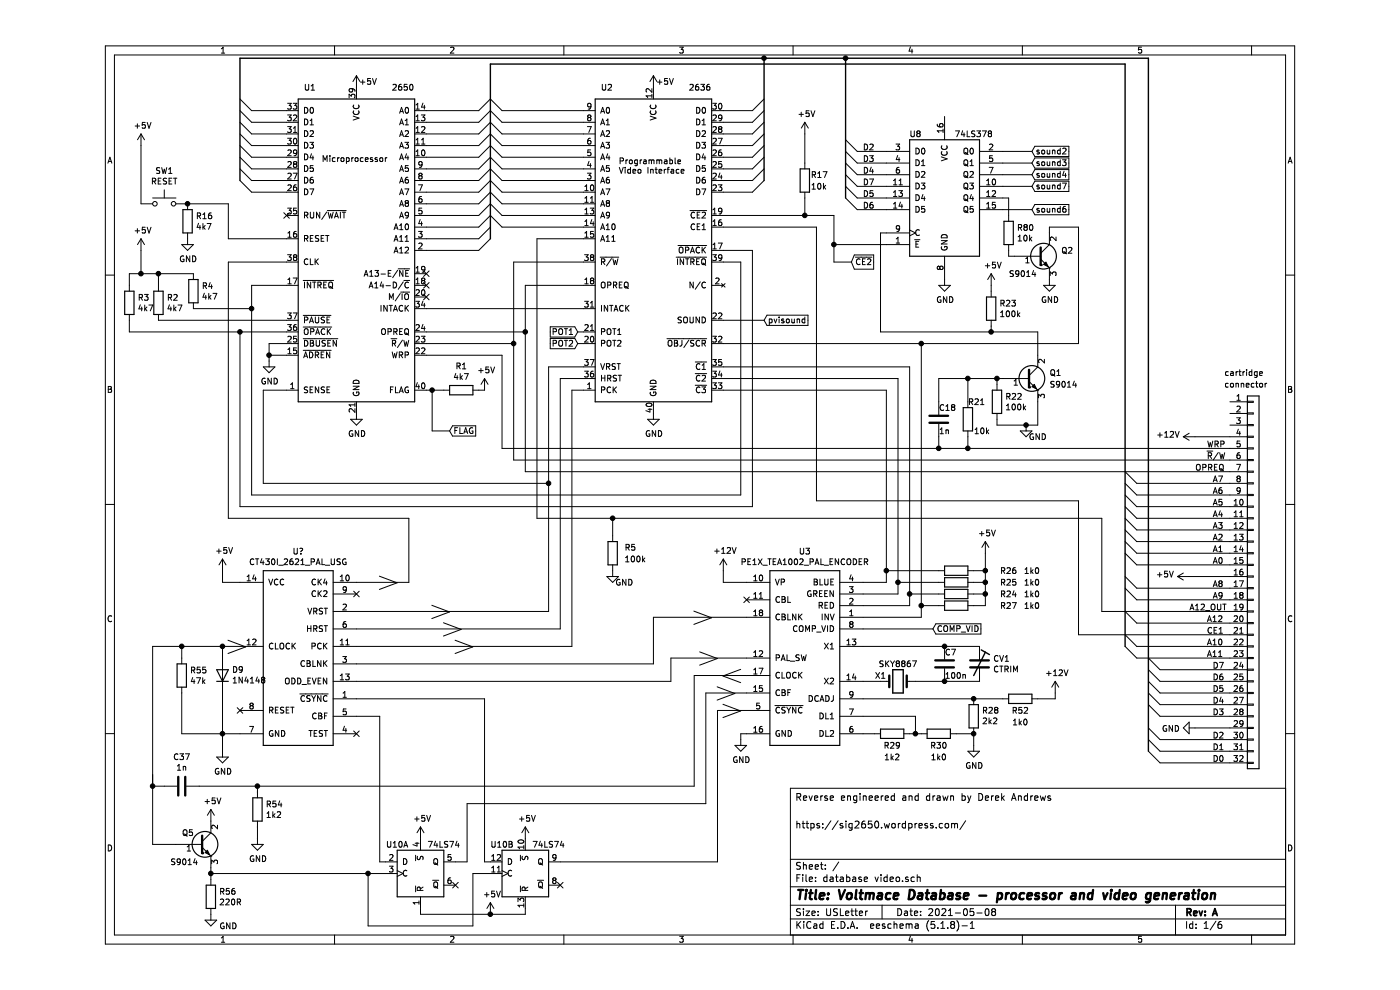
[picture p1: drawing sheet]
EESchema Schematic File Version 4
EELAYER 30 0
EELAYER END
$Descr USLetter 11000 8500
encoding utf-8
Sheet 1 6
Title "Voltmace Database - processor and video generation"
Date "2021-05-08"
Rev "A"
Comp ""
Comment1 ""
Comment2 "https://sig2650.wordpress.com/"
Comment3 ""
Comment4 "Reverse engineered and drawn by Derek Andrews"
$EndDescr
$Comp
L VoltmaceDatabase:2650 U1
U 1 1
P 2550 2150
F 0 "U1" H 2150 3550 50  0000 C CNN
F 1 "2650" H 2950 3550 50  0000 C CNN
F 2 "Package_DIP:DIP-40_W15.24mm" H 2600 800 50  0001 L CNN
F 3 "http://pdf.datasheetcatalog.com/datasheet_pdf/motorola/MC6845L_and_MC6845P.pdf" H 2550 2150 50  0001 C CNN
	1    2550 2150
	1    0    0    -1  
$EndComp
Entry Wire Line
	3600 2150 3700 2050
Entry Wire Line
	3600 2050 3700 1950
Entry Wire Line
	3600 1950 3700 1850
Entry Wire Line
	3600 1850 3700 1750
Entry Wire Line
	3600 1750 3700 1650
Entry Wire Line
	3600 1650 3700 1550
Entry Wire Line
	3600 1550 3700 1450
Entry Wire Line
	3600 1450 3700 1350
Entry Wire Line
	3600 1350 3700 1250
Entry Wire Line
	3600 1250 3700 1150
Entry Wire Line
	3600 1150 3700 1050
Entry Wire Line
	3600 1050 3700 950 
Entry Wire Line
	3600 950  3700 850 
Entry Wire Line
	5950 1650 6050 1550
Entry Wire Line
	5950 1550 6050 1450
Entry Wire Line
	5950 1450 6050 1350
Entry Wire Line
	5950 1350 6050 1250
Entry Wire Line
	5950 1250 6050 1150
Entry Wire Line
	5950 1150 6050 1050
Entry Wire Line
	5950 1050 6050 950 
Entry Wire Line
	5950 950  6050 850 
Entry Wire Line
	3700 850  3800 950 
Entry Wire Line
	3700 950  3800 1050
Entry Wire Line
	3700 1050 3800 1150
Entry Wire Line
	3700 1150 3800 1250
Entry Wire Line
	3700 1250 3800 1350
Entry Wire Line
	3700 1350 3800 1450
Entry Wire Line
	3700 1450 3800 1550
Entry Wire Line
	3700 1550 3800 1650
Entry Wire Line
	3700 1650 3800 1750
Entry Wire Line
	3700 1750 3800 1850
Entry Wire Line
	3700 1850 3800 1950
Entry Wire Line
	1550 1550 1650 1650
Entry Wire Line
	1550 1450 1650 1550
Entry Wire Line
	1550 1350 1650 1450
Entry Wire Line
	1550 1250 1650 1350
Entry Wire Line
	1550 1150 1650 1250
Entry Wire Line
	1550 1050 1650 1150
Entry Wire Line
	1550 950  1650 1050
Entry Wire Line
	1550 850  1650 950 
$Comp
L power:GND #PWR?
U 1 1
P 1800 3100
F 0 "#PWR?" H 1800 2850 50  0001 C CNN
F 1 "GND" H 1805 2927 50  0000 C CNN
F 2 "" H 1800 3100 50  0001 C CNN
F 3 "" H 1800 3100 50  0001 C CNN
	1    1800 3100
	1    0    0    -1  
$EndComp
$Comp
L power:GND #PWR?
U 1 1
P 2550 3550
F 0 "#PWR?" H 2550 3300 50  0001 C CNN
F 1 "GND" H 2555 3377 50  0000 C CNN
F 2 "" H 2550 3550 50  0001 C CNN
F 3 "" H 2550 3550 50  0001 C CNN
	1    2550 3550
	1    0    0    -1  
$EndComp
$Comp
L power:GND #PWR?
U 1 1
P 5100 3550
F 0 "#PWR?" H 5100 3300 50  0001 C CNN
F 1 "GND" H 5105 3377 50  0000 C CNN
F 2 "" H 5100 3550 50  0001 C CNN
F 3 "" H 5100 3550 50  0001 C CNN
	1    5100 3550
	1    0    0    -1  
$EndComp
$Comp
L Device:R R1
U 1 1
P 3450 3350
F 0 "R1" V 3243 3350 50  0000 C CNN
F 1 "4k7" V 3334 3350 50  0000 C CNN
F 2 "" V 3380 3350 50  0001 C CNN
F 3 "~" H 3450 3350 50  0001 C CNN
	1    3450 3350
	0    1    1    0   
$EndComp
$Comp
L Device:R R3
U 1 1
P 600 2600
F 0 "R3" H 670 2646 50  0000 L CNN
F 1 "4k7" H 670 2555 50  0000 L CNN
F 2 "" V 530 2600 50  0001 C CNN
F 3 "~" H 600 2600 50  0001 C CNN
	1    600  2600
	1    0    0    -1  
$EndComp
$Comp
L Device:R R2
U 1 1
P 850 2600
F 0 "R2" H 920 2646 50  0000 L CNN
F 1 "4k7" H 920 2555 50  0000 L CNN
F 2 "" V 780 2600 50  0001 C CNN
F 3 "~" H 850 2600 50  0001 C CNN
	1    850  2600
	1    0    0    -1  
$EndComp
$Comp
L power:+5V #PWR?
U 1 1
P 700 2150
F 0 "#PWR?" H 700 2000 50  0001 C CNN
F 1 "+5V" H 715 2323 50  0000 C CNN
F 2 "" H 700 2150 50  0001 C CNN
F 3 "" H 700 2150 50  0001 C CNN
	1    700  2150
	1    0    0    -1  
$EndComp
$Comp
L power:+5V #PWR?
U 1 1
P 3650 3350
F 0 "#PWR?" H 3650 3200 50  0001 C CNN
F 1 "+5V" H 3665 3523 50  0000 C CNN
F 2 "" H 3650 3350 50  0001 C CNN
F 3 "" H 3650 3350 50  0001 C CNN
	1    3650 3350
	1    0    0    -1  
$EndComp
NoConn ~ 1950 1850
NoConn ~ 3150 2350
NoConn ~ 3150 2450
NoConn ~ 3150 2550
Entry Wire Line
	9350 6450 9450 6550
Entry Wire Line
	9350 6350 9450 6450
Entry Wire Line
	9350 6250 9450 6350
Entry Wire Line
	9350 6050 9450 6150
Entry Wire Line
	9350 5950 9450 6050
Entry Wire Line
	9350 5850 9450 5950
Entry Wire Line
	9350 5750 9450 5850
Entry Wire Line
	9350 5650 9450 5750
Entry Wire Line
	9150 5550 9250 5650
Entry Wire Line
	9150 5450 9250 5550
Entry Wire Line
	9150 5050 9250 5150
Entry Wire Line
	9150 4950 9250 5050
Entry Wire Line
	9150 4750 9250 4850
Entry Wire Line
	9150 4650 9250 4750
Entry Wire Line
	9150 4550 9250 4650
Entry Wire Line
	9150 4450 9250 4550
Entry Wire Line
	9150 4350 9250 4450
Entry Wire Line
	9150 4250 9250 4350
Entry Wire Line
	9150 4150 9250 4250
Entry Wire Line
	9150 4050 9250 4150
Entry Wire Line
	9150 5250 9250 5350
$Comp
L power:+5V #PWR?
U 1 1
P 9700 4950
F 0 "#PWR?" H 9700 4800 50  0001 C CNN
F 1 "+5V" V 9715 5078 50  0000 L CNN
F 2 "" H 9700 4950 50  0001 C CNN
F 3 "" H 9700 4950 50  0001 C CNN
	1    9700 4950
	0    -1   -1   0   
$EndComp
Wire Wire Line
	4000 2850 4000 2450
Wire Wire Line
	3900 2950 3900 2250
Wire Wire Line
	3150 2850 4000 2850
Wire Wire Line
	3150 1550 3600 1550
Wire Wire Line
	3150 1450 3600 1450
Wire Wire Line
	3150 1350 3600 1350
Wire Wire Line
	3150 1250 3600 1250
Wire Wire Line
	3150 1150 3600 1150
Wire Wire Line
	3150 1050 3600 1050
Wire Wire Line
	3150 950  3600 950 
Wire Wire Line
	3150 1650 3600 1650
Wire Wire Line
	3150 1750 3600 1750
Wire Wire Line
	3150 1850 3600 1850
Wire Wire Line
	3150 1950 3600 1950
Wire Wire Line
	3150 2050 3600 2050
Wire Wire Line
	3150 2150 3600 2150
Wire Wire Line
	1650 950  1950 950 
Wire Wire Line
	1950 1050 1650 1050
Wire Wire Line
	1650 1150 1950 1150
Wire Wire Line
	1950 1250 1650 1250
Wire Wire Line
	1650 1350 1950 1350
Wire Wire Line
	1650 1450 1950 1450
Wire Wire Line
	1650 1550 1950 1550
Wire Wire Line
	1650 1650 1950 1650
Wire Wire Line
	5700 950  5950 950 
Wire Wire Line
	5700 1050 5950 1050
Wire Wire Line
	5700 1150 5950 1150
Wire Wire Line
	5700 1250 5950 1250
Wire Wire Line
	5700 1350 5950 1350
Wire Wire Line
	5700 1450 5950 1450
Wire Wire Line
	5700 1550 5950 1550
Wire Wire Line
	5700 1650 5950 1650
Wire Wire Line
	1750 3350 1950 3350
Wire Wire Line
	1800 3100 1800 3050
Wire Wire Line
	1800 2950 1950 2950
Wire Wire Line
	1950 3050 1800 3050
Connection ~ 1800 3050
Wire Wire Line
	1800 3050 1800 2950
Wire Wire Line
	600  2850 600  2750
Wire Wire Line
	3600 3350 3650 3350
Wire Wire Line
	850  2750 1950 2750
Wire Wire Line
	600  2850 1550 2850
Wire Wire Line
	1950 2450 1650 2450
Connection ~ 1550 2850
Wire Wire Line
	1550 2850 1950 2850
Wire Wire Line
	9450 5750 10050 5750
Wire Wire Line
	9450 5850 10050 5850
Wire Wire Line
	9450 5950 10050 5950
Wire Wire Line
	9450 6050 10050 6050
Wire Wire Line
	9450 6150 10050 6150
Wire Wire Line
	9450 6350 10050 6350
Wire Wire Line
	9450 6450 10050 6450
Wire Wire Line
	9450 6550 10050 6550
Wire Wire Line
	9250 4150 10050 4150
Wire Wire Line
	9250 4250 10050 4250
Wire Wire Line
	10050 4350 9250 4350
Wire Wire Line
	9250 4450 10050 4450
Wire Wire Line
	9250 4550 10050 4550
Wire Wire Line
	9250 4650 10050 4650
Wire Wire Line
	9250 4750 10050 4750
Wire Wire Line
	9250 4850 10050 4850
Wire Wire Line
	9250 5050 10050 5050
Wire Wire Line
	9250 5150 10050 5150
Wire Wire Line
	9250 5350 10050 5350
Wire Wire Line
	9250 5550 10050 5550
$Comp
L power:GND #PWR?
U 1 1
P 9750 6250
F 0 "#PWR?" H 9750 6000 50  0001 C CNN
F 1 "GND" V 9755 6122 50  0000 R CNN
F 2 "" H 9750 6250 50  0001 C CNN
F 3 "" H 9750 6250 50  0001 C CNN
	1    9750 6250
	0    1    1    0   
$EndComp
Wire Wire Line
	9700 4950 10050 4950
Wire Wire Line
	9750 6250 10050 6250
$Comp
L power:+12V #PWR?
U 1 1
P 9750 3750
F 0 "#PWR?" H 9750 3600 50  0001 C CNN
F 1 "+12V" V 9765 3878 50  0000 L CNN
F 2 "" H 9750 3750 50  0001 C CNN
F 3 "" H 9750 3750 50  0001 C CNN
	1    9750 3750
	0    -1   -1   0   
$EndComp
Wire Wire Line
	9750 3750 10050 3750
Wire Wire Line
	3150 3050 3800 3050
Wire Wire Line
	3800 3050 3800 3850
Wire Wire Line
	3150 2950 3900 2950
Connection ~ 3900 2950
Wire Wire Line
	4500 3250 4300 3250
Connection ~ 4000 2850
Text Label 9850 3850 0    50   ~ 0
WRP
Text Notes 9850 3950 0    50   ~ 0
~R~/W
Text Notes 9750 4050 0    50   ~ 0
OPREQ
Text Notes 9900 4150 0    50   ~ 0
A7
Text Notes 9900 4250 0    50   ~ 0
A6
Text Notes 9900 4350 0    50   ~ 0
A5
Text Notes 9900 4450 0    50   ~ 0
A4
Text Notes 9900 4550 0    50   ~ 0
A3
Text Notes 9900 4650 0    50   ~ 0
A2
Text Notes 9900 4750 0    50   ~ 0
A1
Text Notes 9900 4850 0    50   ~ 0
A0
Text Notes 9900 5050 0    50   ~ 0
A8
Text Notes 9900 5150 0    50   ~ 0
A9
Text Notes 9700 5250 0    50   ~ 0
A12_OUT
Text Notes 9850 5350 0    50   ~ 0
A12
Text Notes 9850 5450 0    50   ~ 0
CE1
Text Notes 9850 5550 0    50   ~ 0
A10
Text Notes 9850 5650 0    50   ~ 0
A11
Text Notes 9900 5750 0    50   ~ 0
D7
Text Notes 9900 5850 0    50   ~ 0
D6
Text Notes 9900 5950 0    50   ~ 0
D5
Text Notes 9900 6050 0    50   ~ 0
D4
Text Notes 9900 6150 0    50   ~ 0
D3
Text Notes 9900 6350 0    50   ~ 0
D2
Text Notes 9900 6450 0    50   ~ 0
D1
Text Notes 9900 6550 0    50   ~ 0
D0
$Sheet
S -1150 2300 650  350 
U 60029749
F0 "power" 50
F1 "power.sch" 50
$EndSheet
$Comp
L Connector_Generic:Conn_01x32 connector
U 1 1
P 10250 4950
F 0 "connector" H 10000 6600 50  0000 L CNN
F 1 "cartridge" H 10000 6700 50  0000 L CNN
F 2 "" H 10250 4950 50  0001 C CNN
F 3 "~" H 10250 4950 50  0001 C CNN
	1    10250 4950
	1    0    0    -1  
$EndComp
Text Notes 2250 1400 0    50   ~ 0
Microprocessor
Text Notes 4800 1500 0    50   ~ 0
Programmable \nVideo Interface
$Sheet
S -1150 4600 700  350 
U 6005D38B
F0 "Munch&CrunchCart" 50
F1 "munchcrunch.sch" 50
$EndSheet
$Sheet
S -1150 3950 700  350 
U 601FFCE0
F0 "userI0" 50
F1 "userIO.sch" 50
$EndSheet
$Sheet
S -1150 3200 700  350 
U 601106E1
F0 "audio & video" 50
F1 "audio_video.sch" 50
$EndSheet
$Comp
L 74xx:74LS74 U10
U 1 1
P 3100 7500
F 0 "U10" H 2900 7750 50  0000 C CNN
F 1 "74LS74" H 3300 7750 50  0000 C CNN
F 2 "" H 3100 7500 50  0001 C CNN
F 3 "74xx/74hc_hct74.pdf" H 3100 7500 50  0001 C CNN
	1    3100 7500
	1    0    0    -1  
$EndComp
$Comp
L 74xx:74LS74 U10
U 2 1
P 4000 7500
F 0 "U10" H 3800 7750 50  0000 C CNN
F 1 "74LS74" H 4200 7750 50  0000 C CNN
F 2 "" H 4000 7500 50  0001 C CNN
F 3 "74xx/74hc_hct74.pdf" H 4000 7500 50  0001 C CNN
	2    4000 7500
	1    0    0    -1  
$EndComp
$Comp
L power:+5V #PWR?
U 1 1
P 3100 7200
F 0 "#PWR?" H 3100 7050 50  0001 C CNN
F 1 "+5V" H 3115 7373 50  0000 C CNN
F 2 "" H 3100 7200 50  0001 C CNN
F 3 "" H 3100 7200 50  0001 C CNN
	1    3100 7200
	1    0    0    -1  
$EndComp
$Comp
L power:+5V #PWR?
U 1 1
P 4000 7200
F 0 "#PWR?" H 4000 7050 50  0001 C CNN
F 1 "+5V" H 4015 7373 50  0000 C CNN
F 2 "" H 4000 7200 50  0001 C CNN
F 3 "" H 4000 7200 50  0001 C CNN
	1    4000 7200
	1    0    0    -1  
$EndComp
$Comp
L power:+5V #PWR?
U 1 1
P 3700 7850
F 0 "#PWR?" H 3700 7700 50  0001 C CNN
F 1 "+5V" H 3715 8023 50  0000 C CNN
F 2 "" H 3700 7850 50  0001 C CNN
F 3 "" H 3700 7850 50  0001 C CNN
	1    3700 7850
	1    0    0    -1  
$EndComp
Wire Wire Line
	3100 7800 3100 7850
Wire Wire Line
	4000 7850 4000 7800
NoConn ~ 3400 7600
NoConn ~ 4300 7600
$Comp
L Device:R R56
U 1 1
P 1300 7700
F 0 "R56" H 1370 7746 50  0000 L CNN
F 1 "220R" H 1370 7655 50  0000 L CNN
F 2 "" V 1230 7700 50  0001 C CNN
F 3 "~" H 1300 7700 50  0001 C CNN
	1    1300 7700
	1    0    0    -1  
$EndComp
$Comp
L Device:Q_NPN_BCE Q5
U 1 1
P 1200 7250
F 0 "Q5" H 1050 7350 50  0000 L CNN
F 1 "S9014" H 950 7100 50  0000 L CNN
F 2 "" H 1400 7350 50  0001 C CNN
F 3 "~" H 1200 7250 50  0001 C CNN
	1    1200 7250
	1    0    0    -1  
$EndComp
$Comp
L power:+5V #PWR?
U 1 1
P 1300 7050
F 0 "#PWR?" H 1300 6900 50  0001 C CNN
F 1 "+5V" H 1315 7223 50  0000 C CNN
F 2 "" H 1300 7050 50  0001 C CNN
F 3 "" H 1300 7050 50  0001 C CNN
	1    1300 7050
	1    0    0    -1  
$EndComp
Connection ~ 3700 7850
Wire Wire Line
	3700 7850 4000 7850
Wire Wire Line
	3100 7850 3700 7850
Wire Wire Line
	3550 7950 3550 7500
Wire Wire Line
	3550 7500 3700 7500
Wire Wire Line
	2800 7500 2650 7500
Wire Wire Line
	2650 7500 2650 7950
Wire Wire Line
	2650 7950 3550 7950
Text GLabel 3350 3700 2    50   Input ~ 0
FLAG
Wire Wire Line
	3150 3350 3200 3350
Wire Wire Line
	3350 3700 3200 3700
Wire Wire Line
	3200 3700 3200 3350
Connection ~ 3200 3350
Wire Wire Line
	3200 3350 3300 3350
$Comp
L VoltmaceDatabase:CT430I_2621_PAL_USG U?
U 1 1
P 2050 5550
F 0 "U?" H 2050 6367 50  0000 C CNN
F 1 "CT430I_2621_PAL_USG" H 2050 6276 50  0000 C CNN
F 2 "" H 2050 5550 50  0001 C CNN
F 3 "http://www.ti.com/lit/gpn/sn74LS258" H 2050 5550 50  0001 C CNN
	1    2050 5550
	1    0    0    -1  
$EndComp
Wire Wire Line
	2800 7400 2750 7400
Wire Wire Line
	2750 6150 2550 6150
NoConn ~ 2550 6300
NoConn ~ 2550 5100
NoConn ~ 1550 6100
Wire Wire Line
	3650 6000 3650 7400
Wire Wire Line
	3650 7400 3700 7400
Wire Wire Line
	4400 5550 4400 3350
Wire Wire Line
	4400 3350 4500 3350
Wire Wire Line
	3800 950  4500 950 
Wire Wire Line
	3800 1050 4500 1050
Wire Wire Line
	3800 1150 4500 1150
Wire Wire Line
	3800 1250 4500 1250
Wire Wire Line
	3800 1350 4500 1350
Wire Wire Line
	3800 1450 4500 1450
Wire Wire Line
	3800 1550 4500 1550
Wire Wire Line
	3800 1650 4500 1650
Wire Wire Line
	3800 1750 4500 1750
Wire Wire Line
	3800 1850 4500 1850
Wire Wire Line
	3800 1950 4500 1950
Wire Wire Line
	1450 2250 1950 2250
Wire Wire Line
	1650 4250 5850 4250
Wire Wire Line
	1550 4350 5950 4350
Wire Wire Line
	1450 4450 3000 4450
Wire Wire Line
	3150 2650 4500 2650
Wire Wire Line
	4000 2450 4500 2450
Wire Wire Line
	3900 2250 4500 2250
Wire Wire Line
	2550 5550 4400 5550
Wire Wire Line
	4200 3150 4500 3150
Wire Wire Line
	2550 5000 3000 5000
Wire Wire Line
	3000 5000 3000 4450
Wire Wire Line
	800  5550 1050 5550
$Comp
L Device:R R55
U 1 1
P 1050 5800
F 0 "R55" H 1120 5846 50  0000 L CNN
F 1 "47k" H 1120 5755 50  0000 L CNN
F 2 "" V 980 5800 50  0001 C CNN
F 3 "~" H 1050 5800 50  0001 C CNN
	1    1050 5800
	1    0    0    -1  
$EndComp
Connection ~ 1400 5550
Wire Wire Line
	1400 5550 1550 5550
Wire Wire Line
	1050 5650 1050 5550
Connection ~ 1050 5550
Wire Wire Line
	1050 5550 1400 5550
Wire Wire Line
	1050 5950 1050 6300
Wire Wire Line
	1050 6300 1400 6300
Connection ~ 1400 6300
Wire Wire Line
	1400 6300 1550 6300
Wire Wire Line
	1400 6300 1400 6450
$Comp
L power:GND #PWR?
U 1 1
P 1400 6450
F 0 "#PWR?" H 1400 6200 50  0001 C CNN
F 1 "GND" H 1405 6277 50  0000 C CNN
F 2 "" H 1400 6450 50  0001 C CNN
F 3 "" H 1400 6450 50  0001 C CNN
	1    1400 6450
	1    0    0    -1  
$EndComp
$Comp
L power:+5V #PWR?
U 1 1
P 1400 4900
F 0 "#PWR?" H 1400 4750 50  0001 C CNN
F 1 "+5V" H 1415 5073 50  0000 C CNN
F 2 "" H 1400 4900 50  0001 C CNN
F 3 "" H 1400 4900 50  0001 C CNN
	1    1400 4900
	1    0    0    -1  
$EndComp
Wire Wire Line
	1400 4900 1400 5000
Wire Wire Line
	1400 5000 1550 5000
$Comp
L Diode:1N4148 D9
U 1 1
P 1400 5800
F 0 "D9" V 1446 5720 50  0000 R CNN
F 1 "1N4148" V 1355 5720 50  0000 R CNN
F 2 "Diode_THT:D_DO-35_SOD27_P7.62mm_Horizontal" H 1400 5625 50  0001 C CNN
F 3 "https://assets.nexperia.com/documents/data-sheet/1N4148_1N4448.pdf" H 1400 5800 50  0001 C CNN
	1    1400 5800
	0    -1   -1   0   
$EndComp
Wire Wire Line
	1400 5550 1400 5650
Wire Wire Line
	1400 5950 1400 6300
$Comp
L VoltmaceDatabase:PE1X_TEA1002_PAL_ENCODER U3
U 1 1
P 6400 5550
F 0 "U3" H 6400 6367 50  0000 C CNN
F 1 "PE1X_TEA1002_PAL_ENCODER" H 6400 6276 50  0000 C CNN
F 2 "" H 6400 5550 50  0001 C CNN
F 3 "http://www.ti.com/lit/gpn/sn74LS258" H 6400 5550 50  0001 C CNN
	1    6400 5550
	1    0    0    -1  
$EndComp
Wire Wire Line
	5900 6300 5850 6300
Wire Wire Line
	5850 6300 5850 6350
$Comp
L power:GND #PWR?
U 1 1
P 5850 6350
F 0 "#PWR?" H 5850 6100 50  0001 C CNN
F 1 "GND" H 5855 6177 50  0000 C CNN
F 2 "" H 5850 6350 50  0001 C CNN
F 3 "" H 5850 6350 50  0001 C CNN
	1    5850 6350
	1    0    0    -1  
$EndComp
$Comp
L power:+12V #PWR?
U 1 1
P 5700 4900
F 0 "#PWR?" H 5700 4750 50  0001 C CNN
F 1 "+12V" H 5715 5073 50  0000 C CNN
F 2 "" H 5700 4900 50  0001 C CNN
F 3 "" H 5700 4900 50  0001 C CNN
	1    5700 4900
	1    0    0    -1  
$EndComp
Wire Wire Line
	5900 5000 5700 5000
Wire Wire Line
	5700 5000 5700 4900
Wire Wire Line
	5900 6100 5650 6100
Wire Wire Line
	5650 6100 5650 7400
Wire Wire Line
	3400 7400 3500 7400
Wire Wire Line
	3500 7400 3500 6900
Wire Wire Line
	3500 6900 5550 6900
Wire Wire Line
	5550 6900 5550 5950
Wire Wire Line
	5550 5950 5900 5950
Wire Wire Line
	5900 5800 5450 5800
Wire Wire Line
	5450 5800 5450 6750
$Comp
L Device:R R54
U 1 1
P 1700 6950
F 0 "R54" H 1770 6996 50  0000 L CNN
F 1 "1k2" H 1770 6905 50  0000 L CNN
F 2 "" V 1630 6950 50  0001 C CNN
F 3 "~" H 1700 6950 50  0001 C CNN
	1    1700 6950
	1    0    0    -1  
$EndComp
$Comp
L Device:C C37
U 1 1
P 1050 6750
F 0 "C37" V 798 6750 50  0000 C CNN
F 1 "1n" V 889 6750 50  0000 C CNN
F 2 "" H 1088 6600 50  0001 C CNN
F 3 "~" H 1050 6750 50  0001 C CNN
	1    1050 6750
	0    1    1    0   
$EndComp
Wire Wire Line
	900  6750 800  6750
Connection ~ 800  6750
Wire Wire Line
	800  7250 1000 7250
Wire Wire Line
	1700 7100 1700 7200
$Comp
L power:GND #PWR?
U 1 1
P 1700 7200
F 0 "#PWR?" H 1700 6950 50  0001 C CNN
F 1 "GND" H 1705 7027 50  0000 C CNN
F 2 "" H 1700 7200 50  0001 C CNN
F 3 "" H 1700 7200 50  0001 C CNN
	1    1700 7200
	1    0    0    -1  
$EndComp
Wire Wire Line
	5900 5650 5250 5650
Wire Wire Line
	5250 5650 5250 5850
Wire Wire Line
	5250 5850 2550 5850
Wire Wire Line
	2550 5700 5100 5700
Wire Wire Line
	5100 5700 5100 5300
Wire Wire Line
	5100 5300 5900 5300
NoConn ~ 5900 5150
Wire Wire Line
	6900 5000 7100 5000
Wire Wire Line
	7100 5000 7100 4900
Wire Wire Line
	7100 3350 5700 3350
Wire Wire Line
	5700 3250 7200 3250
Wire Wire Line
	7200 5100 6900 5100
Wire Wire Line
	6900 5200 7300 5200
Wire Wire Line
	7300 5200 7300 5100
Wire Wire Line
	7300 3150 5700 3150
Wire Wire Line
	5700 2950 7400 2950
Wire Wire Line
	7400 5300 6900 5300
Text GLabel 7500 5400 2    50   Input ~ 0
COMP_VID
Wire Wire Line
	6900 5400 7500 5400
$Comp
L VoltmaceDatabase:2636 U2
U 1 1
P 5100 2150
F 0 "U2" H 4700 3550 50  0000 C CNN
F 1 "2636" H 5500 3550 50  0000 C CNN
F 2 "" H 5100 2150 50  0001 C CNN
F 3 "" H 5100 2150 50  0001 C CNN
	1    5100 2150
	1    0    0    -1  
$EndComp
Text GLabel 6050 2750 2    50   Input ~ 0
pvisound
$Comp
L Device:Crystal X1
U 1 1
P 7200 5850
F 0 "X1" H 7050 5900 50  0000 C CNN
F 1 "SKY8867" H 7200 6000 50  0000 C CNN
F 2 "" H 7200 5850 50  0001 C CNN
F 3 "~" H 7200 5850 50  0001 C CNN
	1    7200 5850
	1    0    0    -1  
$EndComp
$Comp
L Device:C C7
U 1 1
P 7600 5700
F 0 "C7" H 7600 5800 50  0000 L CNN
F 1 "100n" H 7600 5600 50  0000 L CNN
F 2 "" H 7638 5550 50  0001 C CNN
F 3 "~" H 7600 5700 50  0001 C CNN
	1    7600 5700
	1    0    0    -1  
$EndComp
$Comp
L Device:CTRIM CV1
U 1 1
P 7900 5700
F 0 "CV1" H 8016 5746 50  0000 L CNN
F 1 "CTRIM" H 8016 5655 50  0000 L CNN
F 2 "" H 7900 5700 50  0001 C CNN
F 3 "~" H 7900 5700 50  0001 C CNN
	1    7900 5700
	1    0    0    -1  
$EndComp
Wire Wire Line
	6900 5550 7600 5550
Wire Wire Line
	7900 5550 7600 5550
Connection ~ 7600 5550
Wire Wire Line
	7900 5850 7600 5850
Wire Wire Line
	7350 5850 7600 5850
Connection ~ 7600 5850
Wire Wire Line
	7050 5850 6900 5850
$Comp
L Device:R R29
U 1 1
P 7150 6300
F 0 "R29" V 7250 6300 50  0000 C CNN
F 1 "1k2" V 7350 6300 50  0000 C CNN
F 2 "" V 7080 6300 50  0001 C CNN
F 3 "~" H 7150 6300 50  0001 C CNN
	1    7150 6300
	0    1    1    0   
$EndComp
$Comp
L Device:R R30
U 1 1
P 7550 6300
F 0 "R30" V 7650 6300 50  0000 C CNN
F 1 "1k0" V 7750 6300 50  0000 C CNN
F 2 "" V 7480 6300 50  0001 C CNN
F 3 "~" H 7550 6300 50  0001 C CNN
	1    7550 6300
	0    1    1    0   
$EndComp
$Comp
L Device:R R28
U 1 1
P 7850 6150
F 0 "R28" H 7780 6104 50  0000 R CNN
F 1 "2k2" H 7780 6195 50  0000 R CNN
F 2 "" V 7780 6150 50  0001 C CNN
F 3 "~" H 7850 6150 50  0001 C CNN
	1    7850 6150
	-1   0    0    1   
$EndComp
$Comp
L Device:R R52
U 1 1
P 8250 6000
F 0 "R52" V 8350 6000 50  0000 C CNN
F 1 "1k0" V 8450 6000 50  0000 C CNN
F 2 "" V 8180 6000 50  0001 C CNN
F 3 "~" H 8250 6000 50  0001 C CNN
	1    8250 6000
	0    1    1    0   
$EndComp
$Comp
L power:+12V #PWR?
U 1 1
P 8550 5950
F 0 "#PWR?" H 8550 5800 50  0001 C CNN
F 1 "+12V" H 8565 6123 50  0000 C CNN
F 2 "" H 8550 5950 50  0001 C CNN
F 3 "" H 8550 5950 50  0001 C CNN
	1    8550 5950
	1    0    0    -1  
$EndComp
$Comp
L power:GND #PWR?
U 1 1
P 7850 6400
F 0 "#PWR?" H 7850 6150 50  0001 C CNN
F 1 "GND" H 7855 6227 50  0000 C CNN
F 2 "" H 7850 6400 50  0001 C CNN
F 3 "" H 7850 6400 50  0001 C CNN
	1    7850 6400
	1    0    0    -1  
$EndComp
Wire Wire Line
	8100 6000 7850 6000
Wire Wire Line
	6900 6000 7850 6000
Connection ~ 7850 6000
Wire Wire Line
	7850 6400 7850 6300
Wire Wire Line
	7700 6300 7850 6300
Connection ~ 7850 6300
Wire Wire Line
	7300 6300 7350 6300
Wire Wire Line
	6900 6300 7000 6300
Wire Wire Line
	6900 6150 7350 6150
Wire Wire Line
	7350 6150 7350 6300
Wire Wire Line
	7400 6300 7350 6300
Connection ~ 7350 6300
Wire Wire Line
	8400 6000 8550 6000
Wire Wire Line
	8550 6000 8550 5950
$Comp
L Switch:SW_Push SW1
U 1 1
P 900 1750
F 0 "SW1" H 900 2035 50  0000 C CNN
F 1 "RESET" H 900 1944 50  0000 C CNN
F 2 "" H 900 1950 50  0001 C CNN
F 3 "~" H 900 1950 50  0001 C CNN
	1    900  1750
	1    0    0    -1  
$EndComp
$Comp
L Device:R R16
U 1 1
P 1100 1900
F 0 "R16" H 1170 1946 50  0000 L CNN
F 1 "4k7" H 1170 1855 50  0000 L CNN
F 2 "" V 1030 1900 50  0001 C CNN
F 3 "~" H 1100 1900 50  0001 C CNN
	1    1100 1900
	1    0    0    -1  
$EndComp
$Comp
L power:GND #PWR?
U 1 1
P 1100 2050
F 0 "#PWR?" H 1100 1800 50  0001 C CNN
F 1 "GND" H 1105 1877 50  0000 C CNN
F 2 "" H 1100 2050 50  0001 C CNN
F 3 "" H 1100 2050 50  0001 C CNN
	1    1100 2050
	1    0    0    -1  
$EndComp
Wire Wire Line
	1450 2050 1450 1750
Wire Wire Line
	1450 1750 1100 1750
Wire Wire Line
	1450 2050 1950 2050
Connection ~ 1100 1750
Wire Wire Line
	700  1250 700  1750
$Comp
L power:+5V #PWR?
U 1 1
P 700 1250
F 0 "#PWR?" H 700 1100 50  0001 C CNN
F 1 "+5V" H 715 1423 50  0000 C CNN
F 2 "" H 700 1250 50  0001 C CNN
F 3 "" H 700 1250 50  0001 C CNN
	1    700  1250
	1    0    0    -1  
$EndComp
$Comp
L 74xx:74LS378 U8
U 1 1
P 7600 1700
F 0 "U8" H 7350 2250 50  0000 C CNN
F 1 "74LS378" H 7850 2250 50  0000 C CNN
F 2 "" H 7600 1700 50  0001 C CNN
F 3 "http://www.ti.com/lit/gpn/sn74LS378" H 7600 1700 50  0001 C CNN
	1    7600 1700
	1    0    0    -1  
$EndComp
Wire Bus Line
	1550 500  6050 500 
Connection ~ 6050 500 
$Comp
L power:+5V #PWR?
U 1 1
P 5100 750
F 0 "#PWR?" H 5100 600 50  0001 C CNN
F 1 "+5V" H 5200 800 50  0000 C CNN
F 2 "" H 5100 750 50  0001 C CNN
F 3 "" H 5100 750 50  0001 C CNN
	1    5100 750 
	1    0    0    -1  
$EndComp
$Comp
L power:+5V #PWR?
U 1 1
P 2550 750
F 0 "#PWR?" H 2550 600 50  0001 C CNN
F 1 "+5V" H 2650 800 50  0000 C CNN
F 2 "" H 2550 750 50  0001 C CNN
F 3 "" H 2550 750 50  0001 C CNN
	1    2550 750 
	1    0    0    -1  
$EndComp
Wire Bus Line
	3700 550  9150 550 
Wire Wire Line
	1450 2250 1450 4450
Wire Wire Line
	1550 2850 1550 4350
Wire Wire Line
	5950 2150 5950 4350
Wire Wire Line
	5850 2250 5850 4250
Wire Wire Line
	1750 3350 1750 4150
Wire Wire Line
	1650 2450 1650 2650
Wire Wire Line
	4000 2850 4000 4050
Wire Wire Line
	3900 2950 3900 3950
Wire Wire Line
	3900 3950 10050 3950
Wire Wire Line
	3800 3850 7550 3850
$Comp
L Device:R R80
U 1 1
P 8150 2000
F 0 "R80" H 8220 2046 50  0000 L CNN
F 1 "10k" H 8220 1955 50  0000 L CNN
F 2 "" V 8080 2000 50  0001 C CNN
F 3 "~" H 8150 2000 50  0001 C CNN
	1    8150 2000
	1    0    0    -1  
$EndComp
$Comp
L Device:Q_NPN_BCE Q2
U 1 1
P 8400 2200
F 0 "Q2" H 8600 2250 50  0000 L CNN
F 1 "S9014" H 8150 2050 50  0000 L CNN
F 2 "" H 8600 2300 50  0001 C CNN
F 3 "~" H 8400 2200 50  0001 C CNN
	1    8400 2200
	1    0    0    -1  
$EndComp
$Comp
L power:GND #PWR?
U 1 1
P 8500 2400
F 0 "#PWR?" H 8500 2150 50  0001 C CNN
F 1 "GND" H 8505 2227 50  0000 C CNN
F 2 "" H 8500 2400 50  0001 C CNN
F 3 "" H 8500 2400 50  0001 C CNN
	1    8500 2400
	1    0    0    -1  
$EndComp
Wire Wire Line
	8500 2000 8500 1950
Wire Wire Line
	8500 1950 8750 1950
Wire Wire Line
	8750 1950 8750 2950
Wire Wire Line
	8150 2150 8150 2200
Wire Wire Line
	8150 2200 8200 2200
Text GLabel 6800 2250 2    50   Input ~ 0
~CE2
Wire Wire Line
	6800 2250 6650 2250
Wire Wire Line
	6650 2250 6650 2100
Wire Wire Line
	4300 3250 4300 5400
Wire Wire Line
	2550 5400 4300 5400
Wire Wire Line
	4200 3150 4200 4150
Wire Wire Line
	1750 4150 4200 4150
Wire Wire Line
	4200 5250 4200 4150
Wire Wire Line
	2550 5250 4200 5250
Connection ~ 4200 4150
Wire Wire Line
	6650 2100 7100 2100
Wire Wire Line
	6650 2100 6650 1850
Wire Wire Line
	5700 1850 6400 1850
Connection ~ 6650 2100
Wire Wire Line
	5700 1950 6500 1950
Wire Wire Line
	5850 2250 5700 2250
Wire Wire Line
	5950 2150 5700 2150
Wire Wire Line
	5700 2750 6050 2750
Wire Wire Line
	8750 5450 8750 4300
Wire Wire Line
	8750 4300 6500 4300
Wire Wire Line
	6500 1950 6500 4300
$Comp
L Device:R R21
U 1 1
P 7800 3600
F 0 "R21" H 7800 3750 50  0000 L CNN
F 1 "10k" H 7850 3500 50  0000 L CNN
F 2 "" V 7730 3600 50  0001 C CNN
F 3 "~" H 7800 3600 50  0001 C CNN
	1    7800 3600
	1    0    0    -1  
$EndComp
Wire Wire Line
	7800 3750 7800 3850
Connection ~ 7800 3850
$Comp
L power:GND #PWR?
U 1 1
P 8300 3650
F 0 "#PWR?" H 8300 3400 50  0001 C CNN
F 1 "GND" H 8400 3550 50  0000 C CNN
F 2 "" H 8300 3650 50  0001 C CNN
F 3 "" H 8300 3650 50  0001 C CNN
	1    8300 3650
	1    0    0    -1  
$EndComp
$Comp
L power:GND #PWR?
U 1 1
P 7600 2400
F 0 "#PWR?" H 7600 2150 50  0001 C CNN
F 1 "GND" H 7605 2227 50  0000 C CNN
F 2 "" H 7600 2400 50  0001 C CNN
F 3 "" H 7600 2400 50  0001 C CNN
	1    7600 2400
	1    0    0    -1  
$EndComp
Wire Wire Line
	7050 2850 7050 2000
Wire Wire Line
	7050 2000 7100 2000
$Comp
L Device:C C18
U 1 1
P 7550 3600
F 0 "C18" H 7550 3700 50  0000 L CNN
F 1 "1n" H 7550 3500 50  0000 L CNN
F 2 "" H 7588 3450 50  0001 C CNN
F 3 "~" H 7550 3600 50  0001 C CNN
	1    7550 3600
	1    0    0    -1  
$EndComp
Wire Wire Line
	7550 3750 7550 3850
Connection ~ 7550 3850
Wire Wire Line
	7550 3850 7800 3850
Wire Wire Line
	7550 3450 7550 3250
Wire Wire Line
	7550 3250 7800 3250
Wire Wire Line
	7800 3250 7800 3450
Wire Wire Line
	8050 3600 8050 3650
Wire Wire Line
	8050 3650 8300 3650
Wire Wire Line
	8400 3650 8400 3450
Connection ~ 8300 3650
Wire Wire Line
	8300 3650 8400 3650
Wire Wire Line
	8400 2850 8400 3050
Entry Wire Line
	6750 1700 6850 1800
Entry Wire Line
	6750 1600 6850 1700
Entry Wire Line
	6750 1500 6850 1600
Entry Wire Line
	6750 1400 6850 1500
Entry Wire Line
	6750 1300 6850 1400
Entry Wire Line
	6750 1200 6850 1300
Text GLabel 8350 1300 2    50   Input ~ 0
sound2
Text GLabel 8350 1400 2    50   Input ~ 0
sound3
Text GLabel 8350 1500 2    50   Input ~ 0
sound4
Text GLabel 8350 1600 2    50   Input ~ 0
sound7
Text GLabel 8350 1800 2    50   Input ~ 0
sound6
Wire Wire Line
	8100 1300 8350 1300
Wire Wire Line
	8100 1400 8350 1400
Wire Wire Line
	8100 1500 8350 1500
Wire Wire Line
	8100 1600 8350 1600
Wire Wire Line
	4500 2050 4100 2050
Wire Wire Line
	4100 2050 4100 4450
Wire Wire Line
	4100 4450 4750 4450
Wire Wire Line
	8950 4450 8950 5250
Wire Bus Line
	6050 500  6750 500 
Connection ~ 6750 500 
Wire Bus Line
	6750 500  9350 500 
Wire Wire Line
	6850 1300 7100 1300
Wire Wire Line
	6850 1400 7100 1400
Wire Wire Line
	6850 1500 7100 1500
Wire Wire Line
	6850 1600 7100 1600
Wire Wire Line
	6850 1700 7100 1700
Wire Wire Line
	6850 1800 7100 1800
Text Notes 7000 1300 2    50   ~ 0
D2
Text Notes 7000 1400 2    50   ~ 0
D3
Text Notes 7000 1500 2    50   ~ 0
D4
Text Notes 7000 1600 2    50   ~ 0
D7
Text Notes 7000 1700 2    50   ~ 0
D5
Text Notes 7000 1800 2    50   ~ 0
D6
Text Notes 5650 5400 2    200  ~ 0
>
Text Notes 5700 5750 2    200  ~ 0
>
Text Notes 5850 6050 2    200  ~ 0
>
Text Notes 5900 6200 2    200  ~ 0
>
Text Notes 5900 5900 2    200  ~ 0
<
Text Notes 3400 5350 2    200  ~ 0
>
Text Notes 3500 5500 2    200  ~ 0
>
Text Notes 3600 5650 2    200  ~ 0
>
Text Notes 1650 5650 2    200  ~ 0
>
Text Notes 2950 5100 2    200  ~ 0
>
Wire Wire Line
	8100 1700 8150 1700
Wire Wire Line
	8150 1700 8150 1850
Wire Wire Line
	8100 1800 8350 1800
$Comp
L Device:R R4
U 1 1
P 1150 2500
F 0 "R4" H 1220 2546 50  0000 L CNN
F 1 "4k7" H 1220 2455 50  0000 L CNN
F 2 "" V 1080 2500 50  0001 C CNN
F 3 "~" H 1150 2500 50  0001 C CNN
	1    1150 2500
	1    0    0    -1  
$EndComp
Wire Wire Line
	1150 2650 1650 2650
Connection ~ 1650 2650
Wire Wire Line
	1650 2650 1650 4250
Wire Wire Line
	1150 2350 850  2350
Wire Wire Line
	600  2350 600  2450
Wire Wire Line
	850  2450 850  2350
Connection ~ 850  2350
Wire Wire Line
	850  2350 700  2350
Wire Wire Line
	700  2150 700  2350
Connection ~ 700  2350
Wire Wire Line
	700  2350 600  2350
$Comp
L Device:R R26
U 1 1
P 7700 4900
F 0 "R26" V 7700 5350 50  0000 C CNN
F 1 "1k0" V 7700 5550 50  0000 C CNN
F 2 "" V 7630 4900 50  0001 C CNN
F 3 "~" H 7700 4900 50  0001 C CNN
	1    7700 4900
	0    1    1    0   
$EndComp
$Comp
L Device:R R25
U 1 1
P 7700 5000
F 0 "R25" V 7700 5450 50  0000 C CNN
F 1 "1k0" V 7700 5650 50  0000 C CNN
F 2 "" V 7630 5000 50  0001 C CNN
F 3 "~" H 7700 5000 50  0001 C CNN
	1    7700 5000
	0    1    1    0   
$EndComp
$Comp
L Device:R R24
U 1 1
P 7700 5100
F 0 "R24" V 7700 5550 50  0000 C CNN
F 1 "1k0" V 7700 5750 50  0000 C CNN
F 2 "" V 7630 5100 50  0001 C CNN
F 3 "~" H 7700 5100 50  0001 C CNN
	1    7700 5100
	0    1    1    0   
$EndComp
$Comp
L Device:R R27
U 1 1
P 7700 5200
F 0 "R27" V 7700 5650 50  0000 C CNN
F 1 "1k0" V 7700 5850 50  0000 C CNN
F 2 "" V 7630 5200 50  0001 C CNN
F 3 "~" H 7700 5200 50  0001 C CNN
	1    7700 5200
	0    1    1    0   
$EndComp
Wire Wire Line
	7550 4900 7100 4900
Wire Wire Line
	7200 5000 7550 5000
Wire Wire Line
	7550 5100 7300 5100
Wire Wire Line
	7400 5200 7550 5200
Connection ~ 7100 4900
Connection ~ 7200 5000
Wire Wire Line
	7200 5000 7200 5100
Connection ~ 7300 5100
Connection ~ 7400 5200
Wire Wire Line
	7400 5200 7400 5300
Wire Wire Line
	7200 3250 7200 5000
Wire Wire Line
	7400 2950 7400 5200
Wire Wire Line
	7100 3350 7100 4900
Wire Wire Line
	7300 3150 7300 5100
$Comp
L power:+5V #PWR?
U 1 1
P 7950 4750
F 0 "#PWR?" H 7950 4600 50  0001 C CNN
F 1 "+5V" H 7965 4923 50  0000 C CNN
F 2 "" H 7950 4750 50  0001 C CNN
F 3 "" H 7950 4750 50  0001 C CNN
	1    7950 4750
	1    0    0    -1  
$EndComp
Wire Wire Line
	7950 4750 7950 4900
Wire Wire Line
	7950 5200 7850 5200
Wire Wire Line
	7850 5100 7950 5100
Connection ~ 7950 5100
Wire Wire Line
	7950 5100 7950 5200
Wire Wire Line
	7950 5000 7850 5000
Connection ~ 7950 5000
Wire Wire Line
	7950 5000 7950 5100
Wire Wire Line
	7850 4900 7950 4900
Connection ~ 7950 4900
Wire Wire Line
	7950 4900 7950 5000
$Comp
L Device:R R5
U 1 1
P 4750 4750
F 0 "R5" H 4850 4800 50  0000 L CNN
F 1 "100k" H 4850 4700 50  0000 L CNN
F 2 "" V 4680 4750 50  0001 C CNN
F 3 "~" H 4750 4750 50  0001 C CNN
	1    4750 4750
	1    0    0    -1  
$EndComp
$Comp
L power:GND #PWR?
U 1 1
P 4750 4900
F 0 "#PWR?" H 4750 4650 50  0001 C CNN
F 1 "GND" H 4850 4800 50  0000 C CNN
F 2 "" H 4750 4900 50  0001 C CNN
F 3 "" H 4750 4900 50  0001 C CNN
	1    4750 4900
	1    0    0    -1  
$EndComp
Wire Wire Line
	4750 4600 4750 4450
Connection ~ 4750 4450
Wire Wire Line
	4750 4450 8950 4450
$Comp
L Device:R R17
U 1 1
P 6400 1550
F 0 "R17" H 6450 1600 50  0000 L CNN
F 1 "10k" H 6450 1500 50  0000 L CNN
F 2 "" V 6330 1550 50  0001 C CNN
F 3 "~" H 6400 1550 50  0001 C CNN
	1    6400 1550
	1    0    0    -1  
$EndComp
$Comp
L power:+5V #PWR?
U 1 1
P 6400 1150
F 0 "#PWR?" H 6400 1000 50  0001 C CNN
F 1 "+5V" H 6415 1323 50  0000 C CNN
F 2 "" H 6400 1150 50  0001 C CNN
F 3 "" H 6400 1150 50  0001 C CNN
	1    6400 1150
	1    0    0    -1  
$EndComp
Wire Wire Line
	6400 1150 6400 1400
Wire Wire Line
	6400 1700 6400 1850
Connection ~ 6400 1850
Wire Wire Line
	6400 1850 6650 1850
Connection ~ 7800 3250
Connection ~ 7400 2950
Wire Wire Line
	7800 3850 10050 3850
Wire Wire Line
	7050 2850 8000 2850
Wire Wire Line
	7800 3250 8050 3250
Wire Wire Line
	8050 3250 8100 3250
Connection ~ 8050 3250
Wire Wire Line
	8050 3250 8050 3300
$Comp
L Device:R R22
U 1 1
P 8050 3450
F 0 "R22" H 8120 3496 50  0000 L CNN
F 1 "100k" H 8120 3405 50  0000 L CNN
F 2 "" V 7980 3450 50  0001 C CNN
F 3 "~" H 8050 3450 50  0001 C CNN
	1    8050 3450
	1    0    0    -1  
$EndComp
$Comp
L Device:Q_NPN_BCE Q1
U 1 1
P 8300 3250
F 0 "Q1" H 8500 3300 50  0000 L CNN
F 1 "S9014" H 8500 3200 50  0000 L CNN
F 2 "" H 8500 3350 50  0001 C CNN
F 3 "~" H 8300 3250 50  0001 C CNN
	1    8300 3250
	1    0    0    -1  
$EndComp
Wire Wire Line
	8750 2950 7400 2950
$Comp
L Device:R R23
U 1 1
P 8000 2650
F 0 "R23" H 8070 2696 50  0000 L CNN
F 1 "100k" H 8070 2605 50  0000 L CNN
F 2 "" V 7930 2650 50  0001 C CNN
F 3 "~" H 8000 2650 50  0001 C CNN
	1    8000 2650
	1    0    0    -1  
$EndComp
Wire Wire Line
	8000 2800 8000 2850
Connection ~ 8000 2850
Wire Wire Line
	8000 2850 8400 2850
Wire Wire Line
	8000 2500 8000 2450
$Comp
L power:+5V #PWR?
U 1 1
P 8000 2450
F 0 "#PWR?" H 8000 2300 50  0001 C CNN
F 1 "+5V" H 8015 2623 50  0000 C CNN
F 2 "" H 8000 2450 50  0001 C CNN
F 3 "" H 8000 2450 50  0001 C CNN
	1    8000 2450
	1    0    0    -1  
$EndComp
Wire Wire Line
	1200 6750 1700 6750
$Comp
L power:GND #PWR?
U 1 1
P 1300 7850
F 0 "#PWR?" H 1300 7600 50  0001 C CNN
F 1 "GND" H 1450 7750 50  0000 C CNN
F 2 "" H 1300 7850 50  0001 C CNN
F 3 "" H 1300 7850 50  0001 C CNN
	1    1300 7850
	1    0    0    -1  
$EndComp
Wire Wire Line
	1700 6750 1700 6800
Wire Wire Line
	800  6650 800  6750
Wire Wire Line
	800  6750 800  7250
Wire Wire Line
	800  5550 800  6750
Connection ~ 2650 7500
Wire Wire Line
	5650 7400 4300 7400
Wire Wire Line
	2550 6000 3650 6000
Wire Wire Line
	2750 6150 2750 7400
Wire Wire Line
	1700 6750 5450 6750
Connection ~ 1700 6750
Wire Wire Line
	1300 7500 2650 7500
Wire Wire Line
	1300 7450 1300 7500
Connection ~ 1300 7500
Wire Wire Line
	1300 7500 1300 7550
Text GLabel 4450 2850 0    50   Input ~ 0
POT1
Text GLabel 4450 2950 0    50   Input ~ 0
POT2
Wire Wire Line
	4450 2850 4500 2850
Wire Wire Line
	4450 2950 4500 2950
$Sheet
S -1100 5500 700  350 
U 5FFDEB8D
F0 "leapfrogcart" 50
F1 "leapfrog.sch" 50
$EndSheet
Wire Wire Line
	8950 5250 10050 5250
Wire Wire Line
	4000 4050 10050 4050
Wire Wire Line
	8750 5450 10050 5450
Wire Wire Line
	9250 5650 10050 5650
Wire Bus Line
	6750 500  6750 1700
Wire Bus Line
	9350 500  9350 6450
Wire Bus Line
	1550 500  1550 1550
Wire Bus Line
	6050 500  6050 1550
Wire Bus Line
	3700 550  3700 2050
Wire Bus Line
	9150 550  9150 5550
$EndSCHEMATC
